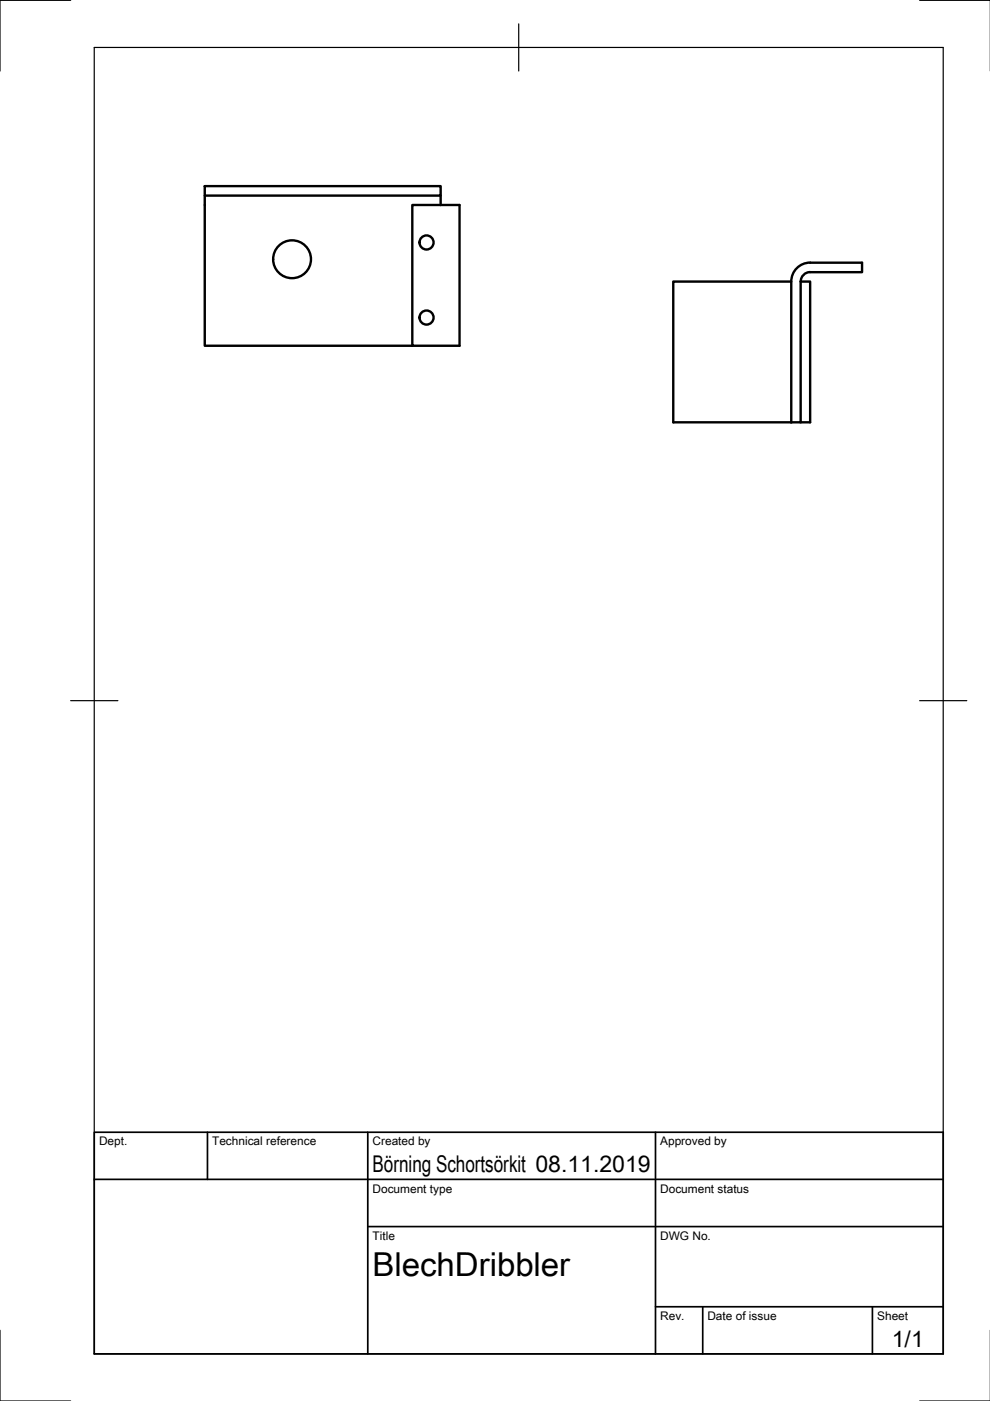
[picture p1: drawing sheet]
<svg xmlns="http://www.w3.org/2000/svg" width="210mm" height="297mm" viewBox="0 0 210 297" stroke-linecap="round" stroke-linejoin="round" font-family="sans-serif">
<!-- layer: Sichtbar -->
<g fill="none" stroke="#000" stroke-width=".51">
<path d="M43.4 39.5h50v2h-50zM43.4 41.5v31.8h44M87.4 43.5h10v29.8h-10zM93.4 41.5v2M142.7 59.7h25.1v29.8h-25.1zM169.8 59.7v29.8h-2M169.8 59.7h2v29.8h-2M171.8 55.7h11v2h-11M171.8 55.7a4 4 0 0 0-4 4M171.8 57.7a2 2 0 0 0-2 2"/>
<circle cx="61.9" cy="55" r="4"/>
<circle cx="90.4" cy="51.4" r="1.49"/>
<circle cx="90.4" cy="67.3" r="1.49"/>
</g>
<!-- layer: Border -->
<path d="M15 .1h-15v15M20 10.1h180v276.9h-180zM110 5.1v10M195 .1h15M15 148.6h10M195 148.6h10M0 282.1v14.9h15M195 297h15" fill="none" stroke="#000" stroke-width=".25"/>
<!-- layer: TitleBlock -->
<path d="M20 240.1h180v46.9h-180zM20 250h180M44 240.1v9.9M78 240.1v46.9M139 240.1v46.9M78 260.1h122M139 277.1h61M149 277.1v9.9M185 277.1v9.9" fill="none" stroke="#000" stroke-width=".36"/>
<text font-size="7" x="79" y="270.6">BlechDribbler</text>
<g font-size="4.9">
<text x="79" y="248.5">Börning Schortsörkit 08.11.2019</text>
<text x="189.1" y="285.7">1/1</text>
</g>
<g font-size="2.5">
<text x="21" y="242.9">Dept.</text>
<text x="45" y="242.9">Technical reference</text>
<text x="79" y="242.9">Created by</text>
<text x="140" y="242.9">Approved by</text>
<text x="79" y="252.8">Document type</text>
<text x="140" y="252.8">Document status</text>
<text x="79" y="262.9">Title</text>
<text x="140" y="262.9">DWG No.</text>
<text x="140" y="279.9">Rev.</text>
<text x="150" y="279.9">Date of issue</text>
<text x="186" y="279.9">Sheet</text>
</g>
</svg>
